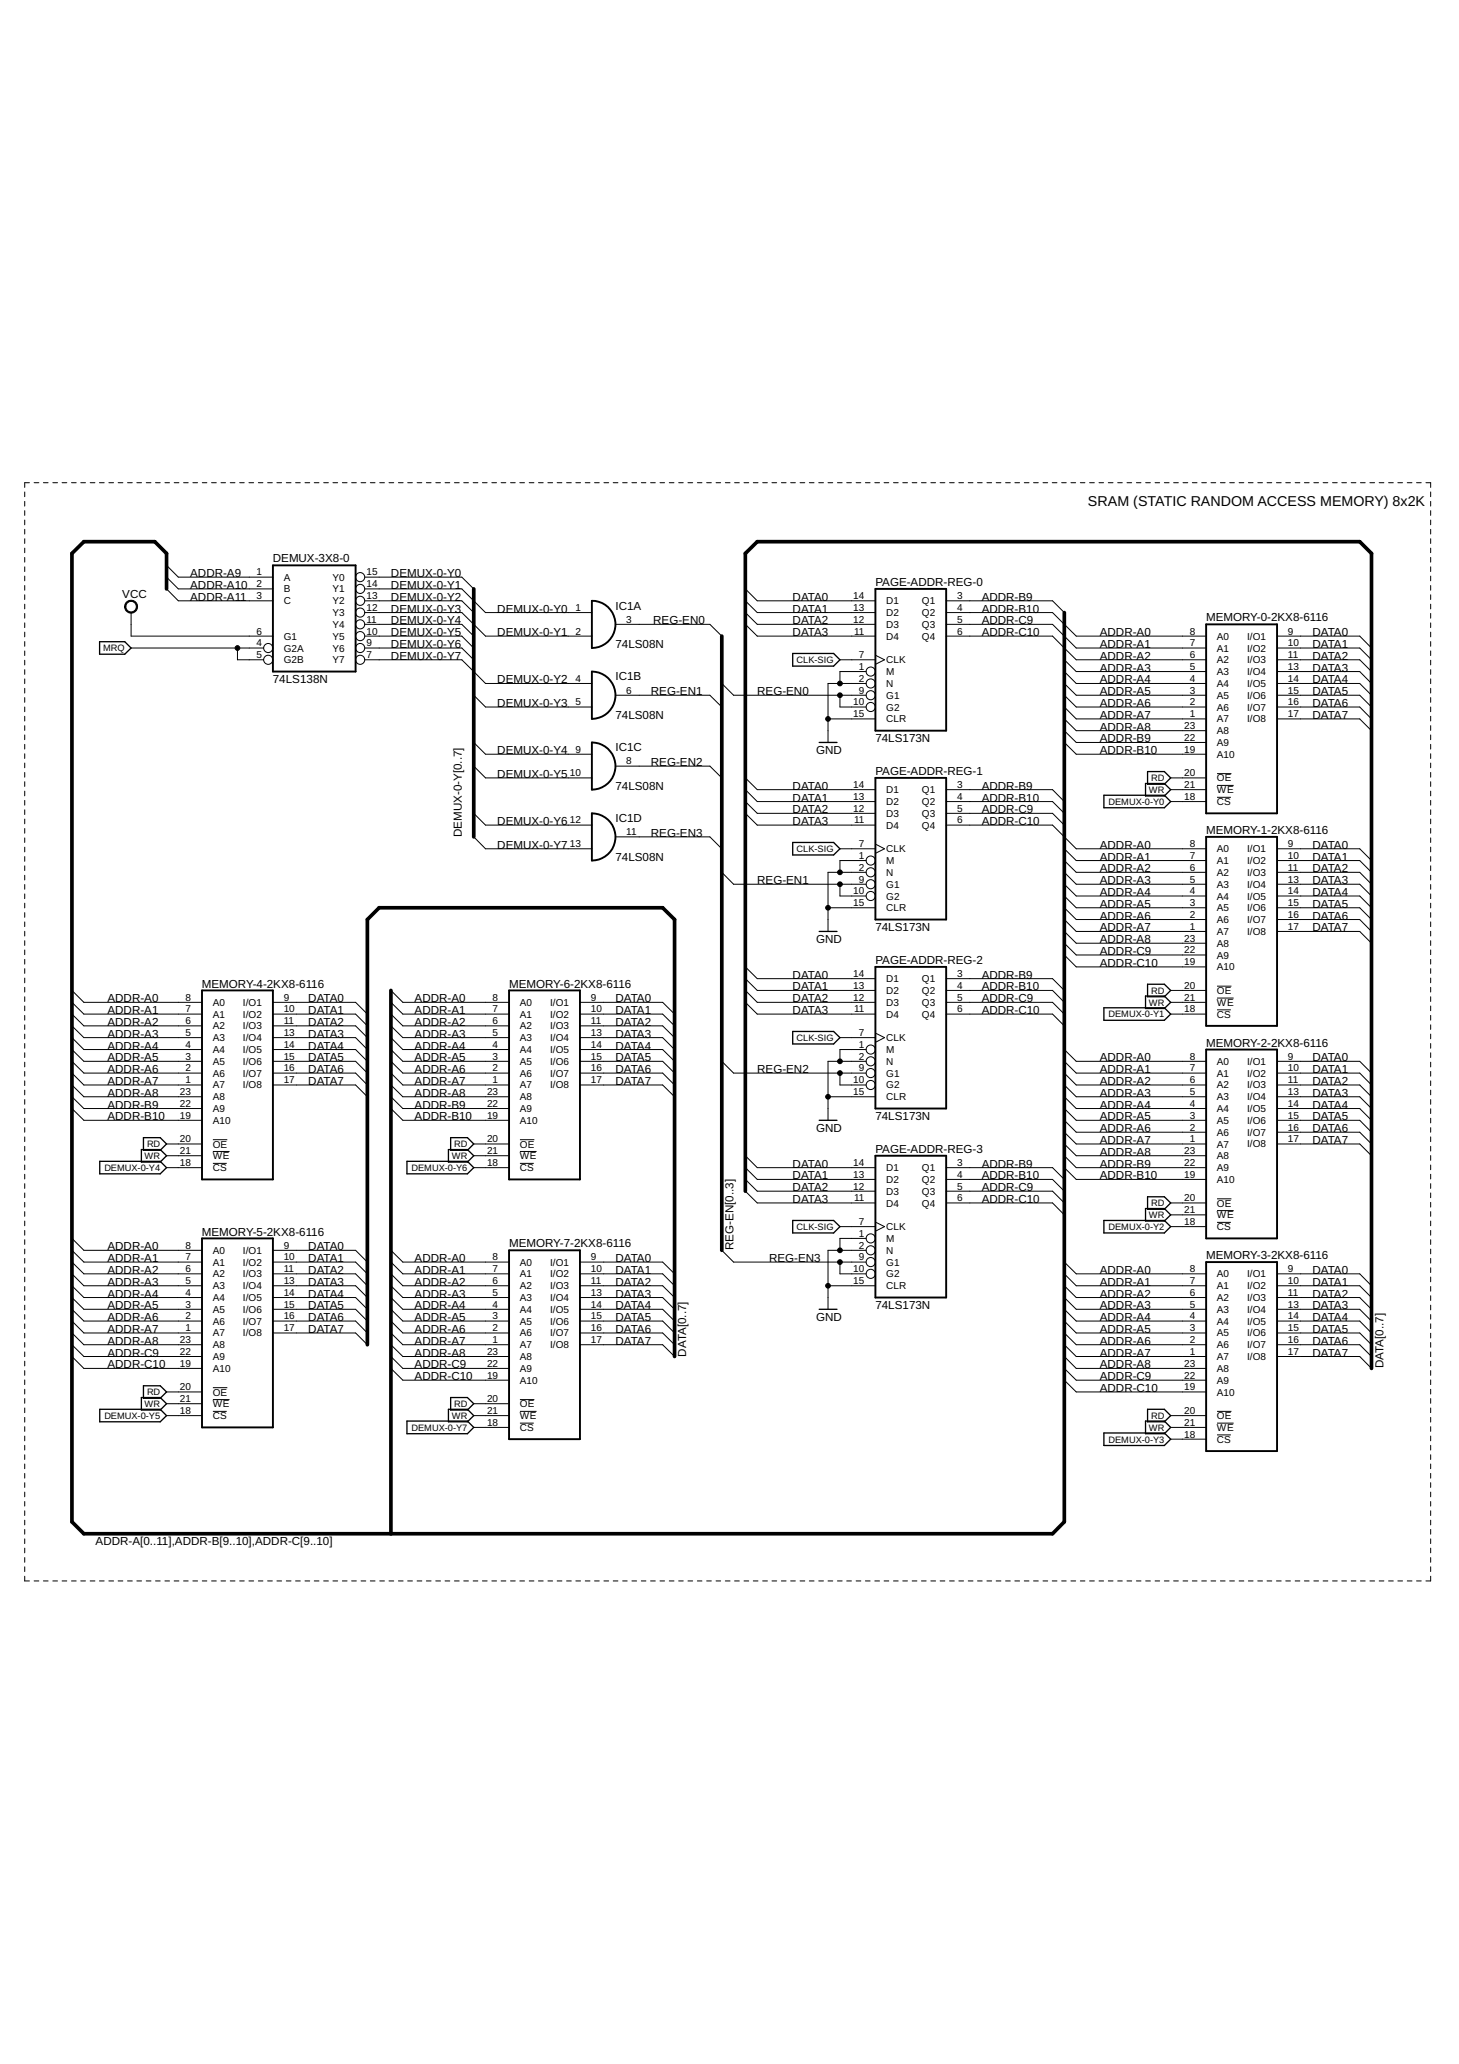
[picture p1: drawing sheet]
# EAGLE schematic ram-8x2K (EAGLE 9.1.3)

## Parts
DEMUX-3X8-0  74LS138N  [DIL16]
IC1  74LS08N  [DIL14]
MEMORY-0-2KX8-6116  6116P  [DIL24-6]
MEMORY-1-2KX8-6116  6116P  [DIL24-6]
MEMORY-2-2KX8-6116  6116P  [DIL24-6]
MEMORY-3-2KX8-6116  6116P  [DIL24-6]
MEMORY-4-2KX8-6116  6116P  [DIL24-6]
MEMORY-5-2KX8-6116  6116P  [DIL24-6]
MEMORY-6-2KX8-6116  6116P  [DIL24-6]
MEMORY-7-2KX8-6116  6116P  [DIL24-6]
PAGE-ADDR-REG-0  74LS173N  [DIL16]
PAGE-ADDR-REG-1  74LS173N  [DIL16]
PAGE-ADDR-REG-2  74LS173N  [DIL16]
PAGE-ADDR-REG-3  74LS173N  [DIL16]

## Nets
ADDR-A0: MEMORY-0-2KX8-6116.8(A0) MEMORY-1-2KX8-6116.8(A0) MEMORY-2-2KX8-6116.8(A0) MEMORY-3-2KX8-6116.8(A0) MEMORY-4-2KX8-6116.8(A0) MEMORY-5-2KX8-6116.8(A0) MEMORY-6-2KX8-6116.8(A0) MEMORY-7-2KX8-6116.8(A0)
ADDR-A1: MEMORY-0-2KX8-6116.7(A1) MEMORY-1-2KX8-6116.7(A1) MEMORY-2-2KX8-6116.7(A1) MEMORY-3-2KX8-6116.7(A1) MEMORY-4-2KX8-6116.7(A1) MEMORY-5-2KX8-6116.7(A1) MEMORY-6-2KX8-6116.7(A1) MEMORY-7-2KX8-6116.7(A1)
ADDR-A2: MEMORY-0-2KX8-6116.6(A2) MEMORY-1-2KX8-6116.6(A2) MEMORY-2-2KX8-6116.6(A2) MEMORY-3-2KX8-6116.6(A2) MEMORY-4-2KX8-6116.6(A2) MEMORY-5-2KX8-6116.6(A2) MEMORY-6-2KX8-6116.6(A2) MEMORY-7-2KX8-6116.6(A2)
ADDR-A3: MEMORY-0-2KX8-6116.5(A3) MEMORY-1-2KX8-6116.5(A3) MEMORY-2-2KX8-6116.5(A3) MEMORY-3-2KX8-6116.5(A3) MEMORY-4-2KX8-6116.5(A3) MEMORY-5-2KX8-6116.5(A3) MEMORY-6-2KX8-6116.5(A3) MEMORY-7-2KX8-6116.5(A3)
ADDR-A4: MEMORY-0-2KX8-6116.4(A4) MEMORY-1-2KX8-6116.4(A4) MEMORY-2-2KX8-6116.4(A4) MEMORY-3-2KX8-6116.4(A4) MEMORY-4-2KX8-6116.4(A4) MEMORY-5-2KX8-6116.4(A4) MEMORY-6-2KX8-6116.4(A4) MEMORY-7-2KX8-6116.4(A4)
ADDR-A5: MEMORY-0-2KX8-6116.3(A5) MEMORY-1-2KX8-6116.3(A5) MEMORY-2-2KX8-6116.3(A5) MEMORY-3-2KX8-6116.3(A5) MEMORY-4-2KX8-6116.3(A5) MEMORY-5-2KX8-6116.3(A5) MEMORY-6-2KX8-6116.3(A5) MEMORY-7-2KX8-6116.3(A5)
ADDR-A6: MEMORY-0-2KX8-6116.2(A6) MEMORY-1-2KX8-6116.2(A6) MEMORY-2-2KX8-6116.2(A6) MEMORY-3-2KX8-6116.2(A6) MEMORY-4-2KX8-6116.2(A6) MEMORY-5-2KX8-6116.2(A6) MEMORY-6-2KX8-6116.2(A6) MEMORY-7-2KX8-6116.2(A6)
ADDR-A7: MEMORY-0-2KX8-6116.1(A7) MEMORY-1-2KX8-6116.1(A7) MEMORY-2-2KX8-6116.1(A7) MEMORY-3-2KX8-6116.1(A7) MEMORY-4-2KX8-6116.1(A7) MEMORY-5-2KX8-6116.1(A7) MEMORY-6-2KX8-6116.1(A7) MEMORY-7-2KX8-6116.1(A7)
ADDR-A8: MEMORY-0-2KX8-6116.23(A8) MEMORY-1-2KX8-6116.23(A8) MEMORY-2-2KX8-6116.23(A8) MEMORY-3-2KX8-6116.23(A8) MEMORY-4-2KX8-6116.23(A8) MEMORY-5-2KX8-6116.23(A8) MEMORY-6-2KX8-6116.23(A8) MEMORY-7-2KX8-6116.23(A8)
ADDR-A9: DEMUX-3X8-0.1(A)
ADDR-A10: DEMUX-3X8-0.2(B)
ADDR-A11: DEMUX-3X8-0.3(C)
ADDR-B9: MEMORY-0-2KX8-6116.22(A9) MEMORY-2-2KX8-6116.22(A9) MEMORY-4-2KX8-6116.22(A9) MEMORY-6-2KX8-6116.22(A9) PAGE-ADDR-REG-0.3(Q1) PAGE-ADDR-REG-1.3(Q1) PAGE-ADDR-REG-2.3(Q1) PAGE-ADDR-REG-3.3(Q1)
ADDR-B10: MEMORY-0-2KX8-6116.19(A10) MEMORY-2-2KX8-6116.19(A10) MEMORY-4-2KX8-6116.19(A10) MEMORY-6-2KX8-6116.19(A10) PAGE-ADDR-REG-0.4(Q2) PAGE-ADDR-REG-1.4(Q2) PAGE-ADDR-REG-2.4(Q2) PAGE-ADDR-REG-3.4(Q2)
ADDR-C9: MEMORY-1-2KX8-6116.22(A9) MEMORY-3-2KX8-6116.22(A9) MEMORY-5-2KX8-6116.22(A9) MEMORY-7-2KX8-6116.22(A9) PAGE-ADDR-REG-0.5(Q3) PAGE-ADDR-REG-1.5(Q3) PAGE-ADDR-REG-2.5(Q3) PAGE-ADDR-REG-3.5(Q3)
ADDR-C10: MEMORY-1-2KX8-6116.19(A10) MEMORY-3-2KX8-6116.19(A10) MEMORY-5-2KX8-6116.19(A10) MEMORY-7-2KX8-6116.19(A10) PAGE-ADDR-REG-0.6(Q4) PAGE-ADDR-REG-1.6(Q4) PAGE-ADDR-REG-2.6(Q4) PAGE-ADDR-REG-3.6(Q4)
CLK-SIG: PAGE-ADDR-REG-0.7(CLK) PAGE-ADDR-REG-1.7(CLK) PAGE-ADDR-REG-2.7(CLK) PAGE-ADDR-REG-3.7(CLK)
DATA0: MEMORY-0-2KX8-6116.9(I/O1) MEMORY-1-2KX8-6116.9(I/O1) MEMORY-2-2KX8-6116.9(I/O1) MEMORY-3-2KX8-6116.9(I/O1) MEMORY-4-2KX8-6116.9(I/O1) MEMORY-5-2KX8-6116.9(I/O1) MEMORY-6-2KX8-6116.9(I/O1) MEMORY-7-2KX8-6116.9(I/O1) PAGE-ADDR-REG-0.14(D1) PAGE-ADDR-REG-1.14(D1) PAGE-ADDR-REG-2.14(D1) PAGE-ADDR-REG-3.14(D1)
DATA1: MEMORY-0-2KX8-6116.10(I/O2) MEMORY-1-2KX8-6116.10(I/O2) MEMORY-2-2KX8-6116.10(I/O2) MEMORY-3-2KX8-6116.10(I/O2) MEMORY-4-2KX8-6116.10(I/O2) MEMORY-5-2KX8-6116.10(I/O2) MEMORY-6-2KX8-6116.10(I/O2) MEMORY-7-2KX8-6116.10(I/O2) PAGE-ADDR-REG-0.13(D2) PAGE-ADDR-REG-1.13(D2) PAGE-ADDR-REG-2.13(D2) PAGE-ADDR-REG-3.13(D2)
DATA2: MEMORY-0-2KX8-6116.11(I/O3) MEMORY-1-2KX8-6116.11(I/O3) MEMORY-2-2KX8-6116.11(I/O3) MEMORY-3-2KX8-6116.11(I/O3) MEMORY-4-2KX8-6116.11(I/O3) MEMORY-5-2KX8-6116.11(I/O3) MEMORY-6-2KX8-6116.11(I/O3) MEMORY-7-2KX8-6116.11(I/O3) PAGE-ADDR-REG-0.12(D3) PAGE-ADDR-REG-1.12(D3) PAGE-ADDR-REG-2.12(D3) PAGE-ADDR-REG-3.12(D3)
DATA3: MEMORY-0-2KX8-6116.13(I/O4) MEMORY-1-2KX8-6116.13(I/O4) MEMORY-2-2KX8-6116.13(I/O4) MEMORY-3-2KX8-6116.13(I/O4) MEMORY-4-2KX8-6116.13(I/O4) MEMORY-5-2KX8-6116.13(I/O4) MEMORY-6-2KX8-6116.13(I/O4) MEMORY-7-2KX8-6116.13(I/O4) PAGE-ADDR-REG-0.11(D4) PAGE-ADDR-REG-1.11(D4) PAGE-ADDR-REG-2.11(D4) PAGE-ADDR-REG-3.11(D4)
DATA4: MEMORY-0-2KX8-6116.14(I/O5) MEMORY-1-2KX8-6116.14(I/O5) MEMORY-2-2KX8-6116.14(I/O5) MEMORY-3-2KX8-6116.14(I/O5) MEMORY-4-2KX8-6116.14(I/O5) MEMORY-5-2KX8-6116.14(I/O5) MEMORY-6-2KX8-6116.14(I/O5) MEMORY-7-2KX8-6116.14(I/O5)
DATA5: MEMORY-0-2KX8-6116.15(I/O6) MEMORY-1-2KX8-6116.15(I/O6) MEMORY-2-2KX8-6116.15(I/O6) MEMORY-3-2KX8-6116.15(I/O6) MEMORY-4-2KX8-6116.15(I/O6) MEMORY-5-2KX8-6116.15(I/O6) MEMORY-6-2KX8-6116.15(I/O6) MEMORY-7-2KX8-6116.15(I/O6)
DATA6: MEMORY-0-2KX8-6116.16(I/O7) MEMORY-1-2KX8-6116.16(I/O7) MEMORY-2-2KX8-6116.16(I/O7) MEMORY-3-2KX8-6116.16(I/O7) MEMORY-4-2KX8-6116.16(I/O7) MEMORY-5-2KX8-6116.16(I/O7) MEMORY-6-2KX8-6116.16(I/O7) MEMORY-7-2KX8-6116.16(I/O7)
DATA7: MEMORY-0-2KX8-6116.17(I/O8) MEMORY-1-2KX8-6116.17(I/O8) MEMORY-2-2KX8-6116.17(I/O8) MEMORY-3-2KX8-6116.17(I/O8) MEMORY-4-2KX8-6116.17(I/O8) MEMORY-5-2KX8-6116.17(I/O8) MEMORY-6-2KX8-6116.17(I/O8) MEMORY-7-2KX8-6116.17(I/O8)
DEMUX-0-Y0: DEMUX-3X8-0.15(Y0) IC1.1(A:I0) MEMORY-0-2KX8-6116.18(!CS)
DEMUX-0-Y1: DEMUX-3X8-0.14(Y1) IC1.2(A:I1) MEMORY-1-2KX8-6116.18(!CS)
DEMUX-0-Y2: DEMUX-3X8-0.13(Y2) IC1.4(B:I0) MEMORY-2-2KX8-6116.18(!CS)
DEMUX-0-Y3: DEMUX-3X8-0.12(Y3) IC1.5(B:I1) MEMORY-3-2KX8-6116.18(!CS)
DEMUX-0-Y4: DEMUX-3X8-0.11(Y4) IC1.9(C:I0) MEMORY-4-2KX8-6116.18(!CS)
DEMUX-0-Y5: DEMUX-3X8-0.10(Y5) IC1.10(C:I1) MEMORY-5-2KX8-6116.18(!CS)
DEMUX-0-Y6: DEMUX-3X8-0.9(Y6) IC1.12(D:I0) MEMORY-6-2KX8-6116.18(!CS)
DEMUX-0-Y7: DEMUX-3X8-0.7(Y7) IC1.13(D:I1) MEMORY-7-2KX8-6116.18(!CS)
GND: PAGE-ADDR-REG-0.1(M) PAGE-ADDR-REG-0.2(N) PAGE-ADDR-REG-0.15(CLR) PAGE-ADDR-REG-1.1(M) PAGE-ADDR-REG-1.2(N) PAGE-ADDR-REG-1.15(CLR) PAGE-ADDR-REG-2.1(M) PAGE-ADDR-REG-2.2(N) PAGE-ADDR-REG-2.15(CLR) PAGE-ADDR-REG-3.1(M) PAGE-ADDR-REG-3.2(N) PAGE-ADDR-REG-3.15(CLR)
MRQ: DEMUX-3X8-0.4(G2A) DEMUX-3X8-0.5(G2B)
RD: MEMORY-0-2KX8-6116.20(!OE) MEMORY-1-2KX8-6116.20(!OE) MEMORY-2-2KX8-6116.20(!OE) MEMORY-3-2KX8-6116.20(!OE) MEMORY-4-2KX8-6116.20(!OE) MEMORY-5-2KX8-6116.20(!OE) MEMORY-6-2KX8-6116.20(!OE) MEMORY-7-2KX8-6116.20(!OE)
REG-EN0: IC1.3(A:O) PAGE-ADDR-REG-0.9(G1) PAGE-ADDR-REG-0.10(G2)
REG-EN1: IC1.6(B:O) PAGE-ADDR-REG-1.9(G1) PAGE-ADDR-REG-1.10(G2)
REG-EN2: IC1.8(C:O) PAGE-ADDR-REG-2.9(G1) PAGE-ADDR-REG-2.10(G2)
REG-EN3: IC1.11(D:O) PAGE-ADDR-REG-3.9(G1) PAGE-ADDR-REG-3.10(G2)
VCC: DEMUX-3X8-0.6(G1)
WR: MEMORY-0-2KX8-6116.21(!WE) MEMORY-1-2KX8-6116.21(!WE) MEMORY-2-2KX8-6116.21(!WE) MEMORY-3-2KX8-6116.21(!WE) MEMORY-4-2KX8-6116.21(!WE) MEMORY-5-2KX8-6116.21(!WE) MEMORY-6-2KX8-6116.21(!WE) MEMORY-7-2KX8-6116.21(!WE)

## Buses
REG-EN[0..3]
DEMUX-0-Y[0..7]
ADDR-A[0..11],ADDR-B[9..10],ADDR-C[9..10]
DATA[0..7]

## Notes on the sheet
- SRAM (STATIC RANDOM ACCESS MEMORY) 8x2K

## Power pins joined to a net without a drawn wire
GND: DEMUX-3X8-0.8(GND) IC1.7(P:GND) MEMORY-0-2KX8-6116.12(GND) MEMORY-1-2KX8-6116.12(GND) MEMORY-2-2KX8-6116.12(GND) MEMORY-3-2KX8-6116.12(GND) MEMORY-4-2KX8-6116.12(GND) MEMORY-5-2KX8-6116.12(GND) MEMORY-6-2KX8-6116.12(GND) MEMORY-7-2KX8-6116.12(GND) PAGE-ADDR-REG-0.8(GND) PAGE-ADDR-REG-1.8(GND) PAGE-ADDR-REG-2.8(GND) PAGE-ADDR-REG-3.8(GND)
VCC: DEMUX-3X8-0.16(VCC) IC1.14(P:VCC) MEMORY-0-2KX8-6116.24(VCC) MEMORY-1-2KX8-6116.24(VCC) MEMORY-2-2KX8-6116.24(VCC) MEMORY-3-2KX8-6116.24(VCC) MEMORY-4-2KX8-6116.24(VCC) MEMORY-5-2KX8-6116.24(VCC) MEMORY-6-2KX8-6116.24(VCC) MEMORY-7-2KX8-6116.24(VCC) PAGE-ADDR-REG-0.16(VCC) PAGE-ADDR-REG-1.16(VCC) PAGE-ADDR-REG-2.16(VCC) PAGE-ADDR-REG-3.16(VCC)
